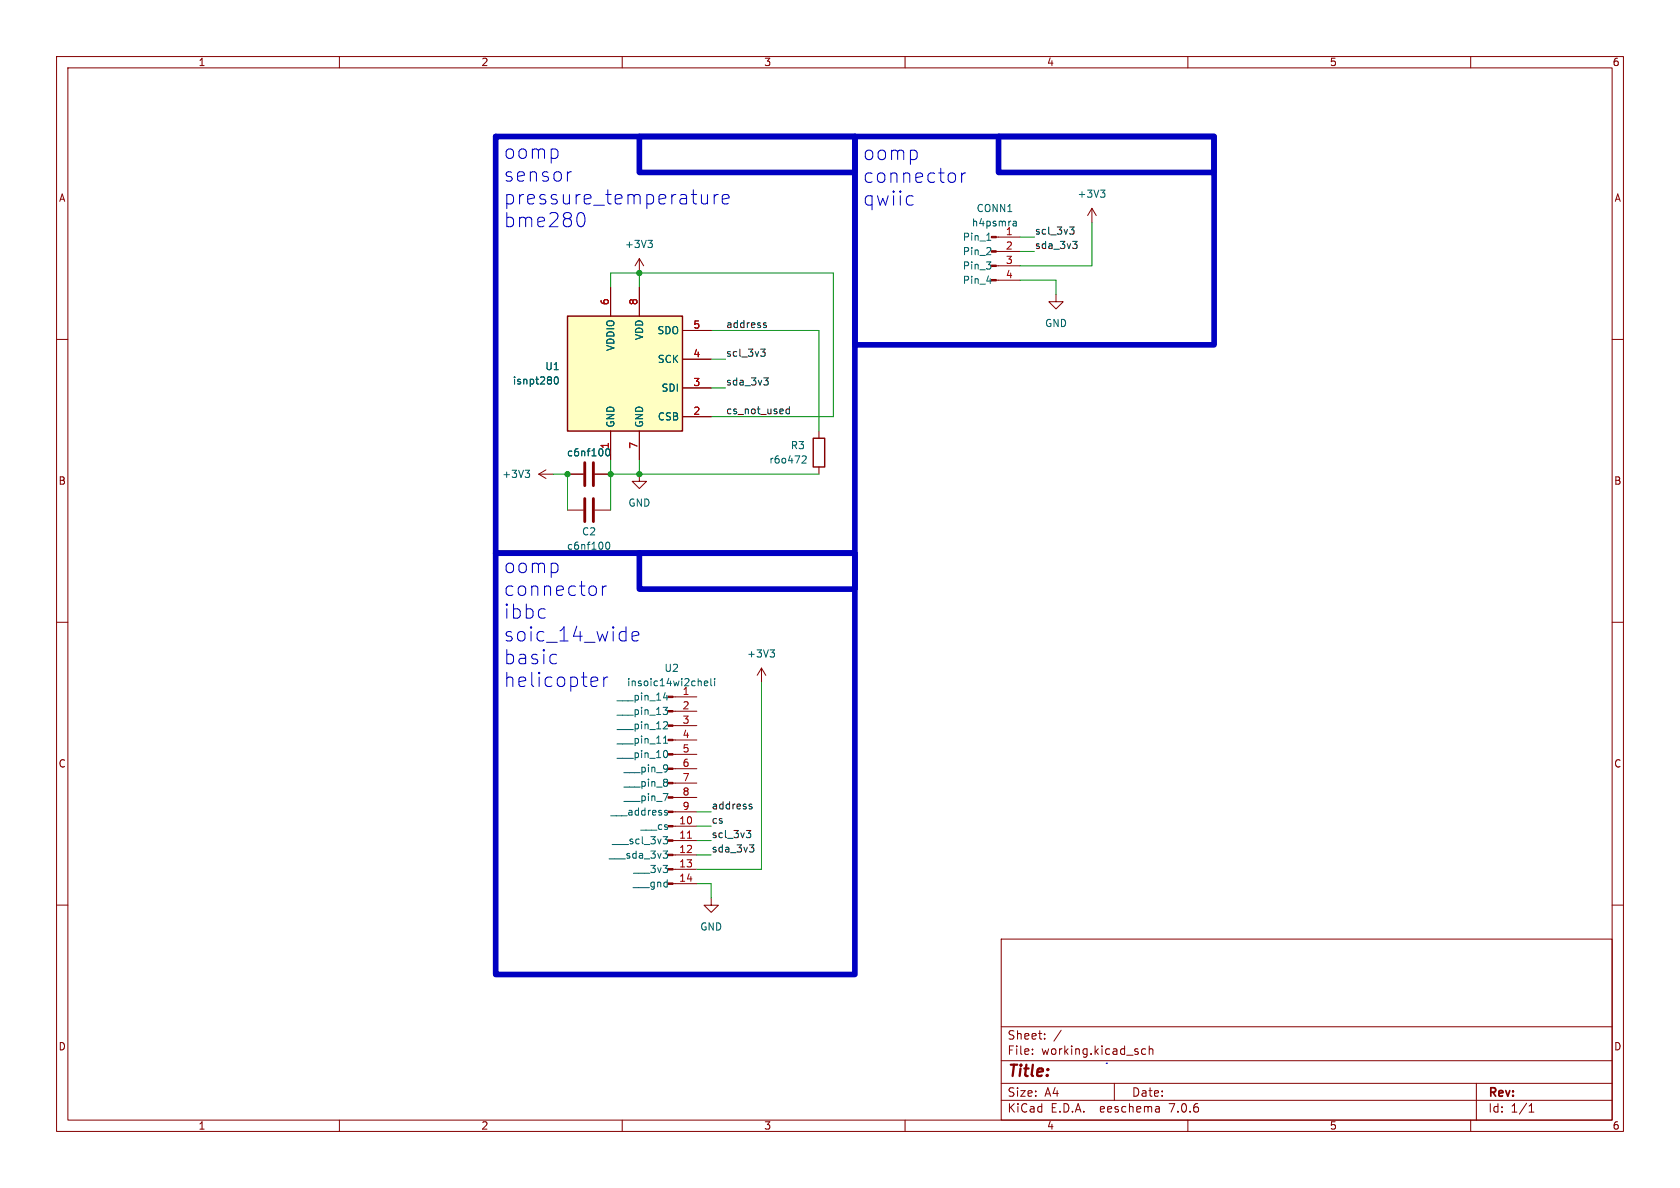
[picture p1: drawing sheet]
<svg xmlns="http://www.w3.org/2000/svg" width="297mm" height="210mm" viewBox="0 0 297 210" stroke-linecap="round" stroke-linejoin="round" font-family="sans-serif">
<g fill="none" stroke="#840000" stroke-width=".18">
<path d="M10 10h277v190h-277zM12 12h273v186h-273zM60 10v2M110 10v2M160 10v2M210 10v2M260 10v2M193 36.8l-.7 1.3M193 36.8v2.6M193 36.8l.8 1.3M10 60h2M107.9 50.8v5.1"/>
<path d="M113 45.7l-.7 1.3M113 45.7v2.6M113 50.8v5.1M113 45.7l.8 1.3M120.6 58.4h5.1M176.1 49.5h4.2M176.1 47h4.2M176.1 44.5h4.2M176.1 41.9h4.2M186.7 52.1v1.2h1.3l-1.3 1.3-1.3-1.3h1.3M285 60h2M107.9 76.2v5.1"/>
<path d="M113 76.2v5.1M120.6 73.7h5.1M120.6 68.6h5.1M120.6 63.5h5.1M144.8 76.2v1.3M95.2 83.8l1.3 .8M95.2 83.8h2.6M96.5 83.1l-1.3 .7M100.3 90.2h2.8M100.3 83.8h2.8M105.2 90.2h2.7M105.2 83.8h2.7"/>
<path d="M113 83.8v1.3h1.3l-1.3 1.3-1.2-1.3h1.2M144.8 82.6v1.2M10 110h2M134.6 118.1l-.7 1.3M134.6 118.1v2.6M134.6 118.1l.8 1.3M285 110h2M119 138.4h4.2M119 135.9h4.2M119 133.4h4.2M119 130.8h4.2M119 128.3h4.2"/>
<path d="M119 125.7h4.2M119 123.2h4.2M10 160h2M119 156.2h4.2M119 153.7h4.2M119 151.1h4.2M119 148.6h4.2M119 146.1h4.2M119 143.5h4.2M119 141h4.2M125.7 158.8v1.2h1.3l-1.3 1.3-1.2-1.3h1.2M285 160h2"/>
<path d="M177 166h108v32h-108zM60 198v2M110 198v2M160 198v2M177 194.5h108M177 191.5h108M177 187.5h108M177 181.5h108M182.5 186.3v.1M182.5 185.5v.1M184.7 183.6v.1M184.7 182.8v.1"/>
<path d="M187.6 182.1l-1.3 2M197 191.5v3M202.5 185.5l-.4-.1-.3 .3v.4l.2 .2h.5M203.2 185.5l.2-.1 .3 .1 .1 .9M203.2 184.9v1.5M204.9 195.7l.1 .9M205 196.5l-.2 .1M205 196h-.2M210 198v2M260 198v2M261 191.5v6.5M270.3 196.6h.9"/>
<path d="M270.3 195.5l.4-.4v1.5"/>
</g>
<path d="M103.4 81.8v4.1M103.4 88.1v4.1M104.9 81.8v4.1M104.9 88.1v4.1" fill="none" stroke="#840000" stroke-width=".51"/>
<g fill="none" stroke="#006464" stroke-width=".18">
<path d="M179.1 39.2h.5l.1 .7M179.1 39.9h.6M179.7 39.4l-.6 .1M194.6 33.6h.7l-.4 .5M195.1 34.1l.2 .2v.3l-.2 .3M114.5 42.5h.8l-.4 .5M115.1 43l.2 .2v.3l-.2 .3M174.4 45h.8M174.4 42.5h.8M174.4 49.7h.8M175.1 43.9v.4M98.1 66.7l.2-.1a.68 .68 0 0 1 .4 .7 .68 .68 0 0 1-.4 .6l-.2-.1-.1-.4z"/>
<path d="M107.1 79.8v.5l.3 .3 .3-.1 .1-.7M92.8 83.1h.8l-.4 .5M93.4 83.6l.2 .3v.3l-.2 .2M107.2 96l.2-.2a.68 .68 0 0 1 .4 .7 .68 .68 0 0 1-.4 .6l-.2-.1-.1-.4zM141.9 80.7l.4-.1 .2 .4-.8 .9h.8M125.7 120v1l.2 .2M126.3 120v.1M136.1 114.9h.8l-.4 .5M136.7 115.4l.2 .2v.3l-.2 .2M117.2 125h.8l-.4 .5M117.3 123.3h.8M117.3 131.4h.7"/>
<path d="M117.4 130.4l.3-.3v1.3M117.5 127.6h.4l.1 .3-.8 .9h.8M117.7 132.7a.79 .79 0 0 1 0 1.2M117.8 125.5l.2 .3v.3l-.2 .2M117.9 122.9v.9M118 135.3v.9M118 137.9v.3M118 138.4v.5M118 135.7v.2M124.5 120.8l.6-.1v-.3h-.4l-.2 .2 .1 .6h.5M126.3 120.4v.8M117.2 147.9h.8l-.4 .5 .4 .1v.4l-.2 .3h-.4"/>
<path d="M117.2 150.4h.8l-.4 .5 .4 .1v.5l-.2 .2h-.4M117.2 140.3h.9l-.6 1.2M117.7 143.7h.3v.2l-.2 .2h-.2M117.7 143.2l.3 .1"/>
</g>
<path d="M100.3 55.9h20.3v20.3h-20.3zM143.8 77.5h2v5.1h-2z" fill="none" stroke="#840000" stroke-width=".25"/>
<g fill="#840000" stroke="#840000" stroke-width=".18">
<path d="M175.3 49.4h.8v.3h-.8z"/>
<path d="M175.3 46.9h.8v.2h-.8z"/>
<path d="M175.3 44.3h.8v.3h-.8z"/>
<path d="M175.3 41.8h.8v.2h-.8z"/>
<path d="M118.1 156.1h.9v.2h-.9z"/>
<path d="M118.1 153.5h.9v.3h-.9z"/>
<path d="M118.1 151h.9v.3h-.9z"/>
<path d="M118.1 148.5h.9v.2h-.9z"/>
<path d="M118.1 145.9h.9v.3h-.9z"/>
<path d="M118.1 143.4h.9v.2h-.9z"/>
<path d="M118.1 140.8h.9v.3h-.9z"/>
<path d="M118.1 138.3h.9v.3h-.9z"/>
<path d="M118.1 135.8h.9v.2h-.9z"/>
<path d="M118.1 133.2h.9v.3h-.9z"/>
<path d="M118.1 130.7h.9v.2h-.9z"/>
<path d="M118.1 128.1h.9v.3h-.9z"/>
<path d="M118.1 125.6h.9v.3h-.9z"/>
<path d="M118.1 123.1h.9v.2h-.9z"/>
</g>
<path d="M121.5 148.2h.8" fill="none" stroke="#a90000" stroke-width=".18"/>
<path d="M100.3 55.9h20.3v20.3h-20.3z" fill="#ffffc2" stroke="#ffffc2" stroke-width=".18"/>
<path d="M135 57.4l.5 .3-.1 .1-.3 .1M135 57.1h.4M189.1 40.1h.8l-.4 .5 .3 .1 .1 .5-.3 .2h-.3M189.6 42.7h.8l-.4 .5 .4 .1v.4l-.2 .2h-.4M134.5 61.7h.8l-.5 .5 .4 .1 .1 .4-.3 .3h-.3M135 66.8h.8l-.4 .5 .3 .1 .1 .4-.2 .3h-.4M139.6 71.9v1.2M139.6 72.4l-.4-.1-.2 .2 .1 .6h.5M131.9 146.8h.8l-.4 .5 .4 .1v.4l-.2 .3h-.4M132.5 149.3h.8l-.5 .5 .4 .2 .1 .4-.3 .2h-.3M132.5 142.5l.5 .3-.1 .1-.4 .1M132.5 142.2h.4" fill="none" stroke="#0f0f0f" stroke-width=".18"/>
<g fill="none" stroke="#0000c2" stroke-width=".18">
<path d="M101 30.4l-.5 .1M103.3 38.1a1.47 1.47 0 0 1-.5 2l-.5-.1M125.1 34.4v1.7M125.1 35.8a.68 .68 0 0 1-1 .1M126.3 34.4v1.7M127 34.4a.64 .64 0 0 0-.7 .5M127.7 35.2l1.2-.2-.1-.5-.8-.1-.3 .3v1l.1 .2 .2 .2 .8-.2M161.2 34.6l.2 .1M161.4 36.1l-.2 .2M168.8 30.8l.1 .3v.7l-.1 .2M170 30.6v1.6M170.7 30.6a.64 .64 0 0 0-.7 .5"/>
<path d="M98.2 115.7l.2 .1M98.4 117.2l-.2 .1M104.8 119.7l.7 .1 .2 .5-1.2 .2M105.3 103.8l.1 .3v.7l-.1 .2M106.5 103.6v1.7M106.7 119.7v1.7M107.2 103.6a.64 .64 0 0 0-.7 .5M107.5 119.7a.64 .64 0 0 0-.8 .5M111.7 112.5l1.2-.3-.1-.4-.7-.2-.4 .4v.9l.2 .3 .2 .1 .7-.1M105.5 121.2l-.7 .2M195.6 188h.1"/>
</g>
<path d="M147.2 101.6l.6 .1 .1 .4-.9 .2M147.8 102.8l-.6 .1M148.8 101.6v1.3M149.3 101.6a.51 .51 0 0 0-.5 .4" fill="none" stroke="#fff" stroke-width=".5"/>
<path d="M146.9 25.9a.95 .95 0 0 1 1.5 .6 3.1 3.1 0 0 1-.4 3l-.4 .2h-.4l-.3-.2" fill="none" stroke="#fff" stroke-width=".8"/>
<path d="M87.6 24.1h63.5v73.7h-63.5zM113 24.1h38.1v6.4h-38.1zM151.1 24.1h63.5v36.9h-63.5zM176.5 24.1h38.1v6.4h-38.1zM87.6 97.8h63.5v74.5h-63.5zM113 97.8h38.1v6.3h-38.1z" fill="none" stroke="#0000c2" stroke-width="1"/>
<g fill="none" stroke="#009600" stroke-width=".18">
<path d="M193 39.4v7.6h-12.7M107.9 50.8v-2.5h39.4v25.4h-21.6M113 48.3v2.5M125.7 58.4h19.1v17.8M180.3 41.9h2.6M180.3 49.5h6.4v2.6M180.3 44.5h2.6M125.7 63.5h2.6M125.7 68.6h2.6M97.8 83.8h2.5v6.4M107.9 81.3v8.9M107.9 83.8h36.9"/>
<path d="M113 81.3v2.5M134.6 120.7v33h-11.4M123.2 143.5h2.5M123.2 156.2h2.5v2.6M123.2 146.1h2.5M123.2 148.6h2.5M123.2 151.1h2.5"/>
</g>
<g fill="#009600" stroke="#009600" stroke-width=".18">
<circle cx="113" cy="83.8" r=".46"/>
<circle cx="107.9" cy="83.8" r=".46"/>
<circle cx="100.3" cy="83.8" r=".46"/>
<circle cx="113" cy="48.3" r=".46"/>
</g>
<g font-size="5.6" fill="#fff">
<text x="124.5" y="30.2">bme280</text>
<text x="196.7" y="30.2">qwiic</text>
</g>
<g font-size="3.5" fill="#0000c2">
<text x="88.9" y="28.3">oomp</text>
<text x="152.4" y="28.5">oomp</text>
<text x="88.9" y="32.3">sensor</text>
<text x="152.4" y="32.6">connector</text>
<text x="88.9" y="36.4">pressure_temperature</text>
<text x="88.9" y="40.4">bme280</text>
<text x="152.4" y="36.6">qwiic</text>
<text x="88.9" y="101.5">oomp</text>
<text x="88.9" y="105.6">connector</text>
<text x="88.9" y="109.6">ibbc</text>
<text x="88.9" y="113.6">soic_14_wide</text>
<text x="88.9" y="117.6">basic</text>
<text x="88.9" y="121.7">helicopter</text>
</g>
<text font-size="2.8" fill="#fff" x="126" y="103.2">ibbc_helicopter</text>
<text font-size="2.8" fill="#840000" x="178" y="190.9">Title:</text>
<g font-size="2.1" fill="#840000">
<text x="178" y="184">Sheet:</text>
<text x="178" y="186.7">File:</text>
<text x="184.1" y="186.7">working.kicad_sch</text>
<text x="178" y="196.9">KiCad</text>
<text x="178" y="194.1">Size:</text>
<text x="184.7" y="194.1">A4</text>
<text x="185.7" y="196.9">E.D.A.</text>
<text x="194.6" y="196.9">eeschema</text>
<text x="200" y="194.1">Date:</text>
<text x="207" y="196.9">7.0.6</text>
<text x="263" y="194.3">Rev:</text>
<text x="263" y="196.9">Id:</text>
<text x="267.1" y="196.9">1/1</text>
</g>
<g font-size="1.8" fill="#840000">
<text x="35" y="11.9">1</text>
<text x="85" y="11.9">2</text>
<text x="135" y="11.9">3</text>
<text x="185" y="11.9">4</text>
<text x="235" y="11.9">5</text>
<text x="285" y="11.9">6</text>
<text x="10.3" y="35.9">A</text>
<text x="285.3" y="35.9">A</text>
<text x="10.3" y="85.9">B</text>
<text x="285.3" y="85.9">B</text>
<text x="10.3" y="135.9">C</text>
<text x="285.3" y="135.9">C</text>
<text x="10.3" y="185.9">D</text>
<text x="285.3" y="185.9">D</text>
<text x="35" y="199.9">1</text>
<text x="85" y="199.9">2</text>
<text x="135" y="199.9">3</text>
<text x="185" y="199.9">4</text>
<text x="235" y="199.9">5</text>
<text x="285" y="199.9">6</text>
</g>
<g font-size="1.8" fill="#fff">
<text x="115.6" y="30.2" transform="rotate(-90 115.6 30.2)">name</text>
<text x="179.1" y="30.2" transform="rotate(-90 179.1 30.2)">name</text>
<text x="115.6" y="103.9" transform="rotate(-90 115.6 103.9)">name</text>
</g>
<g font-size="1.8" fill="#006464">
<text x="190.4" y="35.2">+3V3</text>
<text x="171.7" y="40.2">h4psmra</text>
<text x="172.6" y="37.7">CONN1</text>
<text x="110.4" y="44">+3V3</text>
<text x="170.1" y="42.8">Pin_1</text>
<text x="170.1" y="45.3">Pin_2</text>
<text x="170.1" y="47.9">Pin_3</text>
<text x="170.1" y="50.4">Pin_4</text>
<text x="116.1" y="59.3">SDO</text>
<text x="184.7" y="58">GND</text>
<text x="96.3" y="65.6">U1</text>
<text x="108.8" y="62.2" transform="rotate(-90 108.8 62.2)">VDDIO</text>
<text x="113.9" y="60.2" transform="rotate(-90 113.9 60.2)">VDD</text>
<text x="116.2" y="64.4">SCK</text>
<text x="90.6" y="68.2">isnpt280</text>
<text x="116.9" y="69.4">SDI</text>
<text x="108.8" y="75.7" transform="rotate(-90 108.8 75.7)">GND</text>
<text x="113.9" y="75.7" transform="rotate(-90 113.9 75.7)">GND</text>
<text x="116.2" y="74.5">CSB</text>
<text x="100.1" y="80.9">c6nf100</text>
<text x="107.7" y="79.4" transform="rotate(-90 107.7 79.4)">1</text>
<text x="135.9" y="82.1">r6o472</text>
<text x="139.7" y="79.6">R3</text>
<text x="88.7" y="84.7">+3V3</text>
<text x="111" y="89.8">GND</text>
<text x="102.8" y="94.8">C2</text>
<text x="100.1" y="97.4">c6nf100</text>
<text x="117.4" y="119">U2</text>
<text x="132" y="116.4">+3V3</text>
<text x="109" y="124.1">___pin_14</text>
<text x="110.8" y="121.5">insoic14wi2cheli</text>
<text x="120.6" y="122.9">1</text>
<text x="109" y="126.6">___pin_13</text>
<text x="109" y="129.1">___pin_12</text>
<text x="109" y="131.7">___pin_11</text>
<text x="109" y="134.2">___pin_10</text>
<text x="110.2" y="136.8">___pin_9</text>
<text x="110.2" y="139.3">___pin_8</text>
<text x="110.2" y="141.8">___pin_7</text>
<text x="107.9" y="144.4">___address</text>
<text x="108.1" y="149.5">___scl_3v3</text>
<text x="113.1" y="146.9">___cs</text>
<text x="107.6" y="152">___sda_3v3</text>
<text x="111.9" y="154.5">___3v3</text>
<text x="111.8" y="157.1">___gnd</text>
<text x="123.7" y="164.7">GND</text>
</g>
<g font-size="1.8" fill="#a90000">
<text x="177.7" y="41.7">1</text>
<text x="177.7" y="44.2">2</text>
<text x="177.7" y="46.7">3</text>
<text x="177.7" y="49.3">4</text>
<text x="107.7" y="54" transform="rotate(-90 107.7 54)">6</text>
<text x="112.8" y="54" transform="rotate(-90 112.8 54)">8</text>
<text x="122.5" y="58.2">5</text>
<text x="122.5" y="63.2">4</text>
<text x="122.5" y="68.3">3</text>
<text x="122.5" y="73.4">2</text>
<text x="112.8" y="79.4" transform="rotate(-90 112.8 79.4)">7</text>
<text x="120.6" y="125.5">2</text>
<text x="120.6" y="128">3</text>
<text x="120.6" y="130.6">4</text>
<text x="120.6" y="133.1">5</text>
<text x="120.6" y="135.6">6</text>
<text x="120.6" y="138.2">7</text>
<text x="120.6" y="140.7">8</text>
<text x="120.6" y="143.3">9</text>
<text x="120" y="145.8">10</text>
<text x="120" y="148.3">11</text>
<text x="120" y="150.9">12</text>
<text x="120" y="153.4">13</text>
<text x="120" y="156">14</text>
</g>
<g font-size="1.8" fill="#0f0f0f">
<text x="182.9" y="41.6">scl_3v3</text>
<text x="182.9" y="44.1">sda_3v3</text>
<text x="128.3" y="58.1">address</text>
<text x="128.3" y="63.2">scl_3v3</text>
<text x="128.3" y="68.2">sda_3v3</text>
<text x="128.3" y="73.3">cs_not_used</text>
<text x="125.7" y="143.2">address</text>
<text x="125.7" y="148.2">scl_3v3</text>
<text x="125.7" y="145.7">cs</text>
<text x="125.7" y="150.8">sda_3v3</text>
</g>
</svg>
